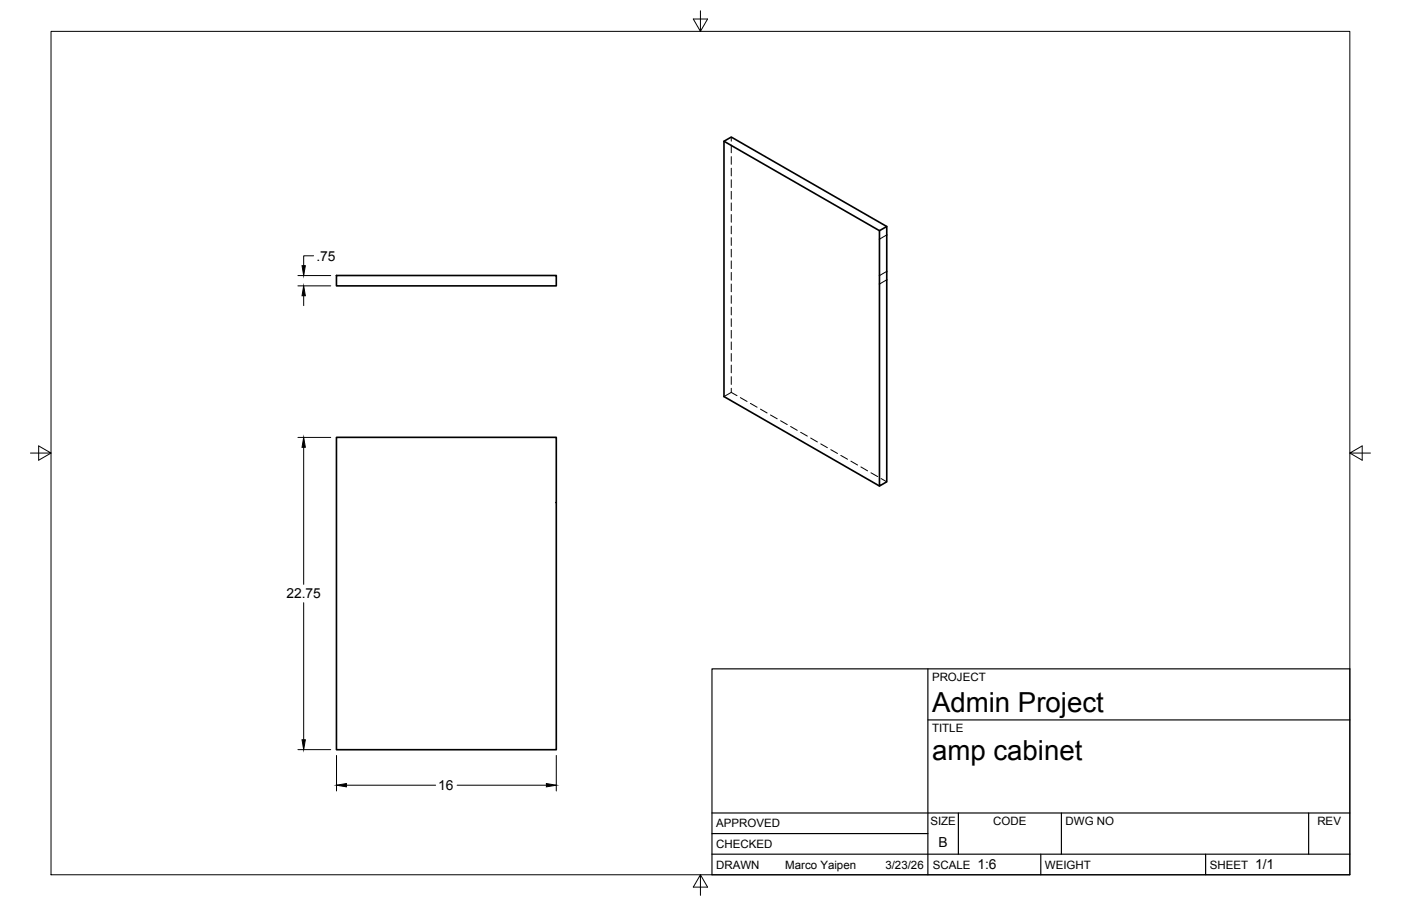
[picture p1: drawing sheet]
<svg xmlns="http://www.w3.org/2000/svg" width="432mm" height="279mm" viewBox="0 0 432 279" stroke-linecap="round" stroke-linejoin="round" font-family="sans-serif">
<!-- layer: Visible -->
<path d="M223.1 43.6l48 27.5 2.2-1.2v78.7l-2.2 1.3v-78.8M273.3 69.9l-47.9-27.6-2.3 1.3v78.7l48 27.6M103.7 85h67.7v3.2h-67.7zM103.7 134.9h67.7v96.3h-67.7z" fill="none" stroke="#000" stroke-width=".51"/>
<!-- layer: Visible Narrow -->
<path d="M273.3 72.5l-2.2 1.2M273.3 83.7l-2.2 1.3M273.3 86.3l-2.2 1.3" fill="none" stroke="#000" stroke-width=".31"/>
<!-- layer: Hidden -->
<g fill="none" stroke="#000" stroke-width=".31">
<path d="M225.4 42.3v1.2M225.4 44.7v2.4M225.4 48.3v2.4M225.4 51.9v2.4M225.4 55.4v2.4M225.4 59v2.4M225.4 62.6v2.4M225.4 66.2v2.3M225.4 69.7v2.4M225.4 73.3v2.4M225.4 76.9v2.3M225.4 80.5v2.3"/>
<path d="M225.4 84v2.4M225.4 87.6v2.4M225.4 91.2v2.3M225.4 94.7v2.4M225.4 98.3v2.4M225.4 101.9v2.4M225.4 105.5v2.3M225.4 109v2.4M225.4 112.6v2.4M225.4 116.2v2.4M225.4 119.7v1.3M225.4 121l-2.3 1.3"/>
<path d="M225.4 121l1.8 1M228.2 122.6l2.1 1.2M231.3 124.4l2 1.2M234.4 126.2l2 1.2M237.5 128l2 1.2M240.6 129.8l2 1.1M243.7 131.5l2 1.2M246.8 133.3l2 1.2M249.9 135.1l2 1.2M253 136.9l2 1.2M256.1 138.7l2 1.1M259.1 140.4l2.1 1.2"/>
<path d="M262.3 142.2l2 1.2M265.3 144l2.1 1.2M268.4 145.8l2.1 1.2M271.5 147.6l1.8 1"/>
</g>
<!-- layer: Border -->
<path d="M15.7 9.7h400.3v260.1h-400.3zM215.9 3.3v6.4l-2.2-3.8h4.4l-2.2 3.8M9.4 139.7h6.3l-3.8-2.2v4.4l3.8-2.2M416 139.7l3.8 2.2v-4.4l-3.8 2.2h6.4M215.9 269.8l2.2 3.8h-4.4l2.2-3.8v6.3" fill="none" stroke="#000" stroke-width=".31"/>
<!-- layer: Titleblock -->
<path d="M219.4 206.3h196.6v63.5h-196.6zM286 206.3v63.5M286 222h130M219.4 257.1h66.6M219.4 250.7h196.6M295.4 250.7v12.7M327.1 250.7v12.7M403.3 250.7v12.7M219.4 263.4h196.6M320.8 263.4v6.4M371.6 263.4v6.4" fill="none" stroke="#000" stroke-width=".36"/>
<!-- layer: FD_Dimensions -->
<path d="M96.6 78.9h-3v3M91.8 88.2h10.1M91.8 85h10.1M93.6 91.2v3.1M91.8 134.9h10.1M93.6 137.9v42.3M93.6 185.9v42.2M91.8 231.2h10.1M103.7 233v10.9M171.4 233v10.9M106.8 242.1h27.5M140.9 242.1h27.5" fill="none" stroke="#000" stroke-width=".31"/>
<path d="M93.6 88.2l.5 3h-1zM93.1 81.9h1l-.5 3.1zM93.6 134.9l.5 3h-1zM93.1 228.1h1l-.5 3.1zM103.7 242.1l3.1-.5v1.1zM168.4 241.6l3 .5-3 .6z" fill="#000" stroke="#000" stroke-width=".31"/>
<g font-size="8.5">
<text x="287.3" y="219.5">Admin Project</text>
<text x="287.3" y="234.5">amp cabinet</text>
</g>
<g font-size="4.3">
<text x="97.5" y="80.4">.75</text>
<text x="88.3" y="184.5">22.75</text>
<text x="135.1" y="243.6">16</text>
<text x="289.3" y="261.2">B</text>
<text x="301.2" y="268.1">1:6</text>
<text x="386.8" y="268.1">1/1</text>
</g>
<g font-size="3.5">
<text x="287.3" y="210.1">PROJECT</text>
<text x="287.3" y="225.8">TITLE</text>
<text x="220.7" y="255.2">APPROVED</text>
<text x="286.7" y="254.5">SIZE</text>
<text x="306.1" y="254.5">CODE</text>
<text x="328.4" y="254.5">DWG NO</text>
<text x="406" y="254.5">REV</text>
<text x="220.7" y="261.5">CHECKED</text>
<text x="220.7" y="267.9">DRAWN</text>
<text x="242" y="267.9">Marco Yaipen</text>
<text x="272.9" y="267.9">3/23/26</text>
<text x="287.5" y="267.9">SCALE</text>
<text x="322.1" y="267.9">WEIGHT</text>
<text x="372.9" y="267.9">SHEET</text>
</g>
</svg>
